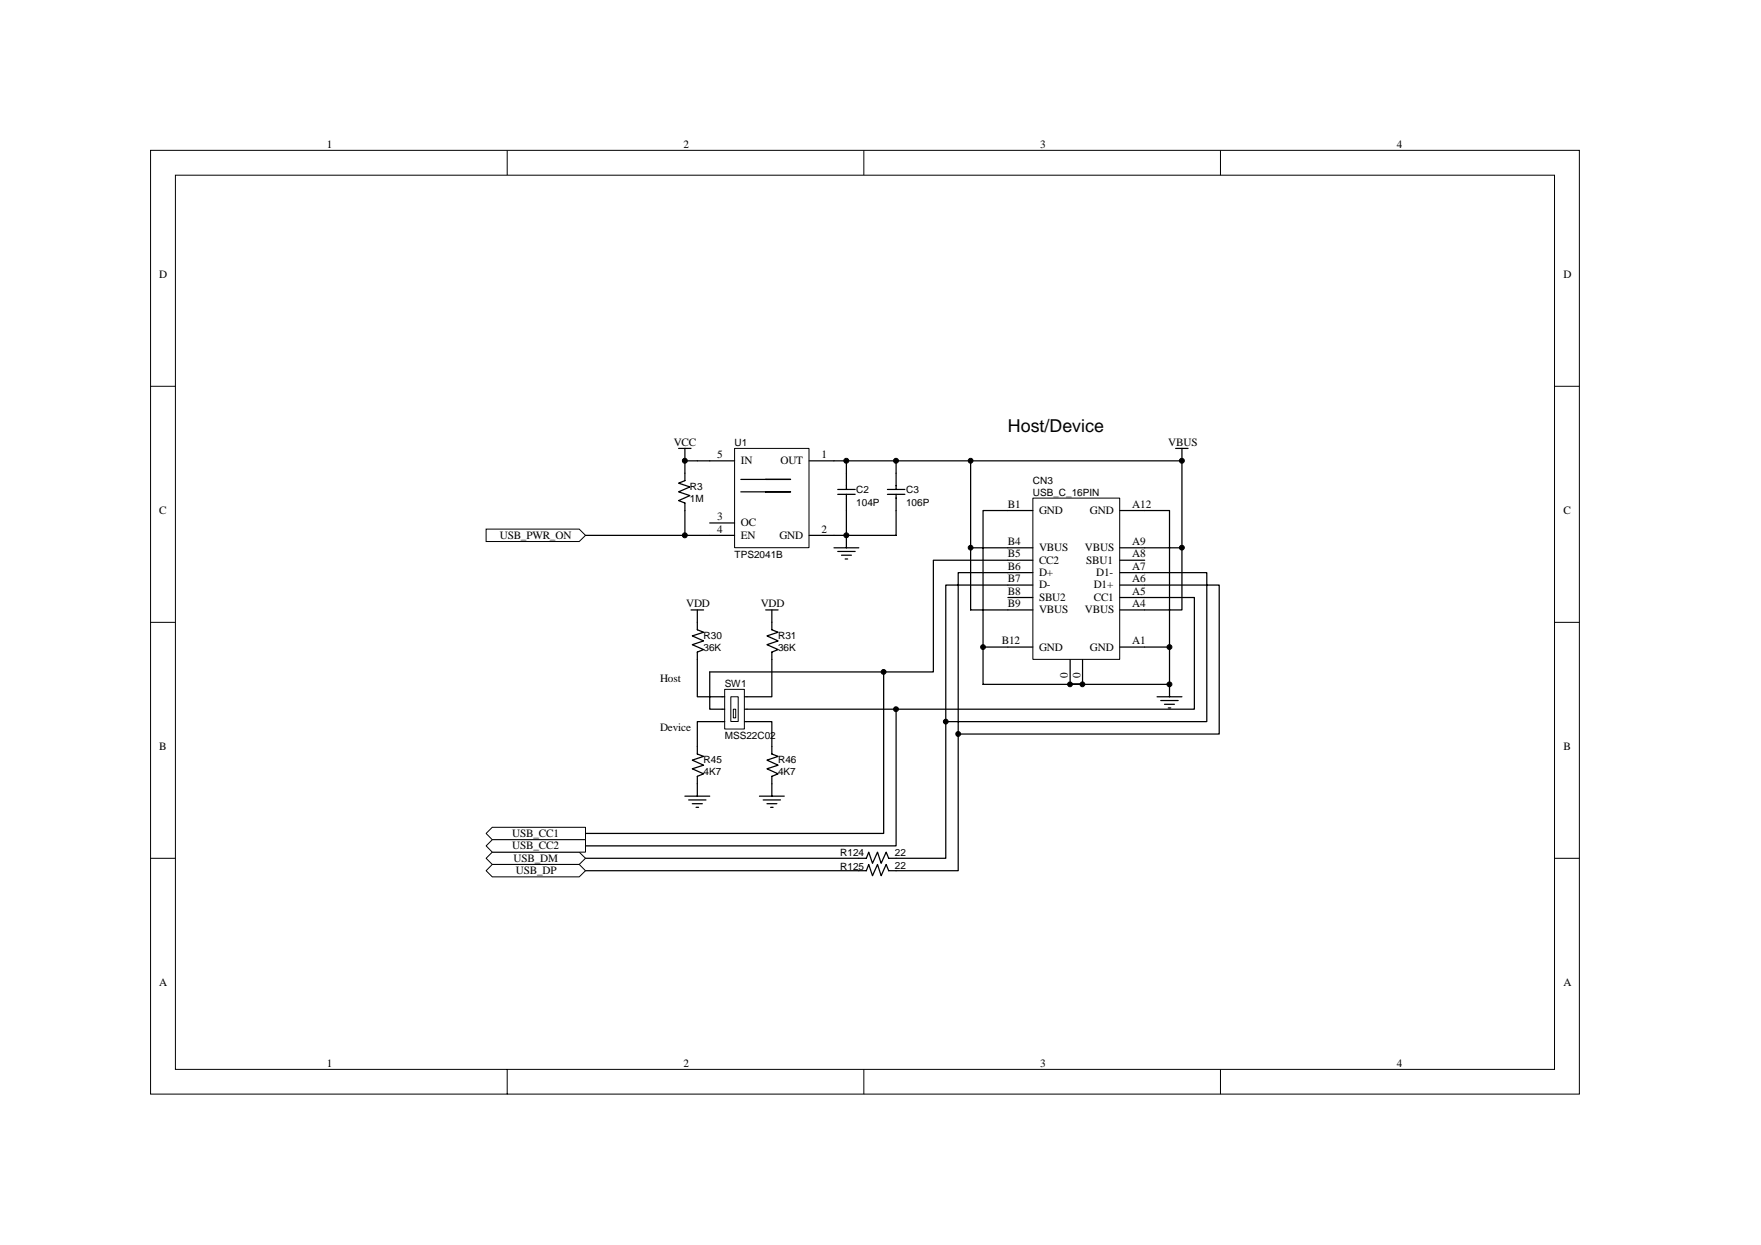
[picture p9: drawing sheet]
<svg xmlns="http://www.w3.org/2000/svg" width="297mm" height="210mm" viewBox="0 0 297 210" stroke-linecap="round" stroke-linejoin="round" font-family="sans-serif">
<g fill="none" stroke="#000" stroke-width=".17">
<path d="M25.4 25.4h241v159.1h-241zM29.6 29.5h232.6v150.9h-232.6zM85.6 25.4v4.1M145.7 25.4v4.1M205.9 25.4v4.1M25.4 65.2h4.2M262.2 65.2h4.2M25.4 105h4.2M262.2 105h4.2M25.4 144.8h4.2M262.2 144.8h4.2M85.6 180.4v4.2"/>
<path d="M145.7 180.4v4.2M205.9 180.4v4.2"/>
</g>
<path d="M82 89.2h15.7l1.1 1.1-1.1 1h-15.7z" fill-rule="evenodd" fill="#fff" stroke="#000" stroke-width=".17"/>
<path d="M98.8 144.8h47.3l.4-1.1 .7 1.9 .8-1.9 .6 1.9 .9-1.9 .4 1.1h1.2M98.8 146.9h47.3l.4-1.1 .7 1.9 .8-1.9 .6 1.9 .9-1.9 .4 1.1h1.2" fill="none" stroke="#000" stroke-width=".21"/>
<path d="M123.9 75.6h12.6v16.8h-12.6z" fill="#fff"/>
<path d="M123.9 75.6h12.6v16.8h-12.6z" fill="none" stroke="#000" stroke-width=".17"/>
<g fill="none" stroke="#000" stroke-width=".21">
<path d="M114.5 75.6h2.1M115.5 79.8v1.3l-1 .4 1.9 .6-1.9 .9 1.9 .6-1.9 .8 1 .4v1.3M115.5 75.6v2.1h8.4M136.5 77.7h62.9M142.8 77.7v4.8M151.1 77.7v4.8M163.7 77.7v25.2h6.3M198.3 75.6h2.1M199.4 77.7v25.2h-6.3M199.4 75.6v2.1M98.8 90.3h25.1M119.7 88.2h4.2"/>
<path d="M125 80.9h8.3M125 83h8.3M140.7 92.4h4.2M141.3 83.4h2.9M141.3 82.5h2.9M141.3 93h2.9M141.9 93.6h1.7M142.6 94.3h.4M142.8 83.4v9M149.7 83.4h2.9M149.7 82.5h2.9M151.1 83.4v6.9h-14.6"/>
<path d="M163.7 92.4h6.3M170 86.1h-4.2v29.3h31.5M170 96.6h-8.4v27.2M170 98.7h-10.5v23M170 94.5h-12.6v18.8h-37.7M193.1 86.1h4.2v29.3M193.1 96.6h10.5v25.1h-44.1v23.1h-8.4M193.1 98.7h12.6v25.1h-44.1v23.1h-10.5M193.1 92.4h6.3M116.6 102.9h2.1M117.6 102.9v3.3l1.1 .4-1.9 .7 1.9 .8-1.9 .6 1.9 .9-1.1 .4v1.2M129.2 102.9h2.1"/>
<path d="M130.2 102.9v3.3l1.1 .4-1.9 .7 1.9 .8-1.9 .6 1.9 .9-1.1 .4v1.2M165.8 109.1h4.2M193.1 100.8h8.4v18.8h-75.5M193.1 109.1h4.2M195.2 117.5h4.2M195.8 118.2h2.9M196.4 118.8h1.7M197.1 119.4h.4M197.3 115.4v2.1M115.5 134.3h4.2M116.2 134.9h2.9M116.8 135.6h1.7"/>
<path d="M117.4 136.2h.4M117.6 125.9v1.3l1.1 .4-1.9 .6 1.9 .9-1.9 .6 1.9 .8-1.1 .4v3.4M128.1 134.3h4.2M128.7 134.9h3M129.4 135.6h1.6M130 136.2h.4M130.2 125.9v1.3l1.1 .4-1.9 .6 1.9 .9-1.9 .6 1.9 .8-1.1 .4v3.4"/>
</g>
<path d="M174.2 84h14.7v27.2h-14.7z" fill="#fff"/>
<path d="M174.2 84h14.7v27.2h-14.7z" fill="none" stroke="#000" stroke-width=".17"/>
<g fill="none" stroke="#000" stroke-width=".21">
<path d="M170 98.7h4.2M170 96.6h4.2M170 94.5h4.2M170 92.4h4.2M170 86.1h4.2M188.9 98.7h4.2M188.9 96.6h4.2M188.9 94.5h4.2M188.9 92.4h4.2M188.9 86.1h4.2M170 109.1h4.2M170 102.9h4.2"/>
<path d="M170 100.8h4.2M180.5 111.2v4.2M182.6 111.2v4.2M188.9 109.1h4.2M188.9 102.9h4.2M188.9 100.8h4.2"/>
</g>
<path d="M122.3 116.3h3.3v6.7h-3.3z" fill="#fff"/>
<path d="M122.2 116.3h3.4v6.7h-3.4z" fill="none" stroke="#000" stroke-width=".17"/>
<path d="M125.6 117.5h.4M125.6 119.6h.4M125.6 121.7h.4" fill="none" stroke="#000" stroke-width=".21"/>
<path d="M123.3 117.5h1.2v4.2h-1.2z" fill="#fff"/>
<path d="M123.3 117.5h1.2v4.2h-1.2z" fill="none" stroke="#000" stroke-width=".17"/>
<path d="M123.7 119.6h.4v1.5h-.4z" fill="#fff"/>
<path d="M123.7 119.6h.4v1.5h-.4z" fill="none" stroke="#000" stroke-width=".17"/>
<path d="M115.5 77.7v2.1M115.5 86.1v4.2M117.6 111.2v6.3h4.6M119.7 113.3v6.3h2.5M130.2 111.2v6.3h-4.2M122.2 121.7h-4.6v4.2M126 121.7h4.2v4.2" fill="none" stroke="#000" stroke-width=".21"/>
<g fill="#fff" stroke="#000" stroke-width=".17">
<path d="M82 140.6l1-1.1h15.8v2.1h-15.8z" fill-rule="evenodd"/>
<path d="M82 144.8l1-1.1h14.7l1.1 1.1-1.1 1h-14.7z" fill-rule="evenodd"/>
<path d="M82 142.7l1-1.1h15.8v2.1h-15.8z" fill-rule="evenodd"/>
<path d="M83 145.8h14.7l1.1 1.1-1.1 1h-14.7l-1-1z" fill-rule="evenodd"/>
</g>
<path d="M149.1 113.3v27.3h-50.3M151.1 119.6v23.1h-52.3" fill="none" stroke="#000" stroke-width=".21"/>
<g fill="#000" stroke="#000" stroke-width=".17">
<circle cx="115.5" cy="77.7" r=".42"/>
<circle cx="142.8" cy="77.7" r=".42"/>
<circle cx="151.1" cy="77.7" r=".42"/>
<circle cx="163.7" cy="77.7" r=".41"/>
<circle cx="199.4" cy="77.7" r=".42"/>
<circle cx="115.5" cy="90.3" r=".42"/>
<circle cx="142.8" cy="90.3" r=".42"/>
<circle cx="163.7" cy="92.4" r=".4"/>
<circle cx="199.4" cy="92.4" r=".41"/>
<circle cx="149" cy="113.3" r=".41"/>
<circle cx="151.1" cy="119.6" r=".41"/>
<circle cx="165.8" cy="109.1" r=".4"/>
<circle cx="180.5" cy="115.4" r=".4"/>
<circle cx="182.6" cy="115.4" r=".4"/>
<circle cx="197.3" cy="115.4" r=".41"/>
<circle cx="197.3" cy="109.1" r=".41"/>
<circle cx="159.5" cy="121.7" r=".4"/>
<circle cx="161.6" cy="123.8" r=".41"/>
</g>
<text font-size="3" x="170" y="72.9">Host/Device</text>
<g font-size="1.9">
<text x="55.2" y="24.9">1</text>
<text x="115.3" y="24.9">2</text>
<text x="175.5" y="24.9">3</text>
<text x="235.6" y="24.9">4</text>
<text x="26.9" y="46.9">D</text>
<text x="263.7" y="46.9">D</text>
<text x="113.6" y="75.2">VCC</text>
<text x="121" y="77.3">5</text>
<text x="138.6" y="77.3">1</text>
<text x="197.1" y="75.2">VBUS</text>
<text x="125" y="78.3">IN</text>
<text x="131.7" y="78.3">OUT</text>
<text x="26.9" y="86.7">C</text>
<text x="121" y="87.7">3</text>
<text x="121" y="89.8">4</text>
<text x="125" y="88.8">OC</text>
<text x="138.6" y="89.8">2</text>
<text x="170" y="85.6">B1</text>
<text x="175.3" y="86.7">GND</text>
<text x="183.9" y="86.7">GND</text>
<text x="191" y="85.6">A12</text>
<text x="263.7" y="86.7">C</text>
<text x="84.3" y="90.9">USB_PWR_ON</text>
<text x="125" y="90.9">EN</text>
<text x="131.5" y="90.9">GND</text>
<text x="170" y="94">B5</text>
<text x="170" y="91.9">B4</text>
<text x="175.3" y="95.1">CC2</text>
<text x="175.3" y="93">VBUS</text>
<text x="183" y="93">VBUS</text>
<text x="183.2" y="95.1">SBU1</text>
<text x="191" y="94">A8</text>
<text x="191" y="91.9">A9</text>
<text x="170" y="100.3">B8</text>
<text x="170" y="98.2">B7</text>
<text x="170" y="96.1">B6</text>
<text x="175.3" y="101.3">SBU2</text>
<text x="175.3" y="99.3">D-</text>
<text x="175.3" y="97.2">D+</text>
<text x="184.5" y="101.3">CC1</text>
<text x="184.5" y="99.3">D1+</text>
<text x="184.9" y="97.2">D1-</text>
<text x="191" y="96.1">A7</text>
<text x="191" y="100.3">A5</text>
<text x="191" y="98.2">A6</text>
<text x="115.7" y="102.4">VDD</text>
<text x="128.3" y="102.4">VDD</text>
<text x="170" y="102.4">B9</text>
<text x="175.3" y="103.4">VBUS</text>
<text x="183" y="103.4">VBUS</text>
<text x="191" y="102.4">A4</text>
<text x="169" y="108.7">B12</text>
<text x="175.3" y="109.7">GND</text>
<text x="183.9" y="109.7">GND</text>
<text x="191" y="108.7">A1</text>
<text x="111.3" y="115">Host</text>
<text x="180.1" y="114.4" transform="rotate(-90 180.1 114.4)">0</text>
<text x="182.2" y="114.4" transform="rotate(-90 182.2 114.4)">0</text>
<text x="111.3" y="123.3">Device</text>
<text x="26.9" y="126.5">B</text>
<text x="263.7" y="126.5">B</text>
<text x="86.4" y="141.2">USB_CC1</text>
<text x="86.4" y="143.3">USB_CC2</text>
<text x="86.6" y="145.4">USB_DM</text>
<text x="87" y="147.4">USB_DP</text>
<text x="26.9" y="166.3">A</text>
<text x="263.7" y="166.3">A</text>
<text x="55.2" y="179.9">1</text>
<text x="115.3" y="179.9">2</text>
<text x="175.5" y="179.9">3</text>
<text x="235.6" y="179.9">4</text>
</g>
<g font-size="1.7">
<text x="123.9" y="75.3">U1</text>
<text x="116.4" y="82.6">R3</text>
<text x="144.4" y="83.2">C2</text>
<text x="152.8" y="83.2">C3</text>
<text x="174.2" y="81.6">CN3</text>
<text x="174.2" y="83.7">USB_C_16PIN</text>
<text x="116.4" y="84.7">1M</text>
<text x="144.4" y="85.3">104P</text>
<text x="152.8" y="85.3">106P</text>
<text x="123.9" y="94.1">TPS2041B</text>
<text x="118.7" y="107.7">R30</text>
<text x="131.3" y="107.7">R31</text>
<text x="118.7" y="109.8">36K</text>
<text x="131.3" y="109.8">36K</text>
<text x="122.2" y="115.9">SW1</text>
<text x="122.2" y="124.7">MSS22C02</text>
<text x="118.7" y="128.7">R45</text>
<text x="118.7" y="130.8">4K7</text>
<text x="131.3" y="128.7">R46</text>
<text x="131.3" y="130.8">4K7</text>
<text x="141.7" y="144.4">R124</text>
<text x="141.7" y="146.7">R125</text>
<text x="150.9" y="144.4">22</text>
<text x="150.9" y="146.5">22</text>
</g>
</svg>
